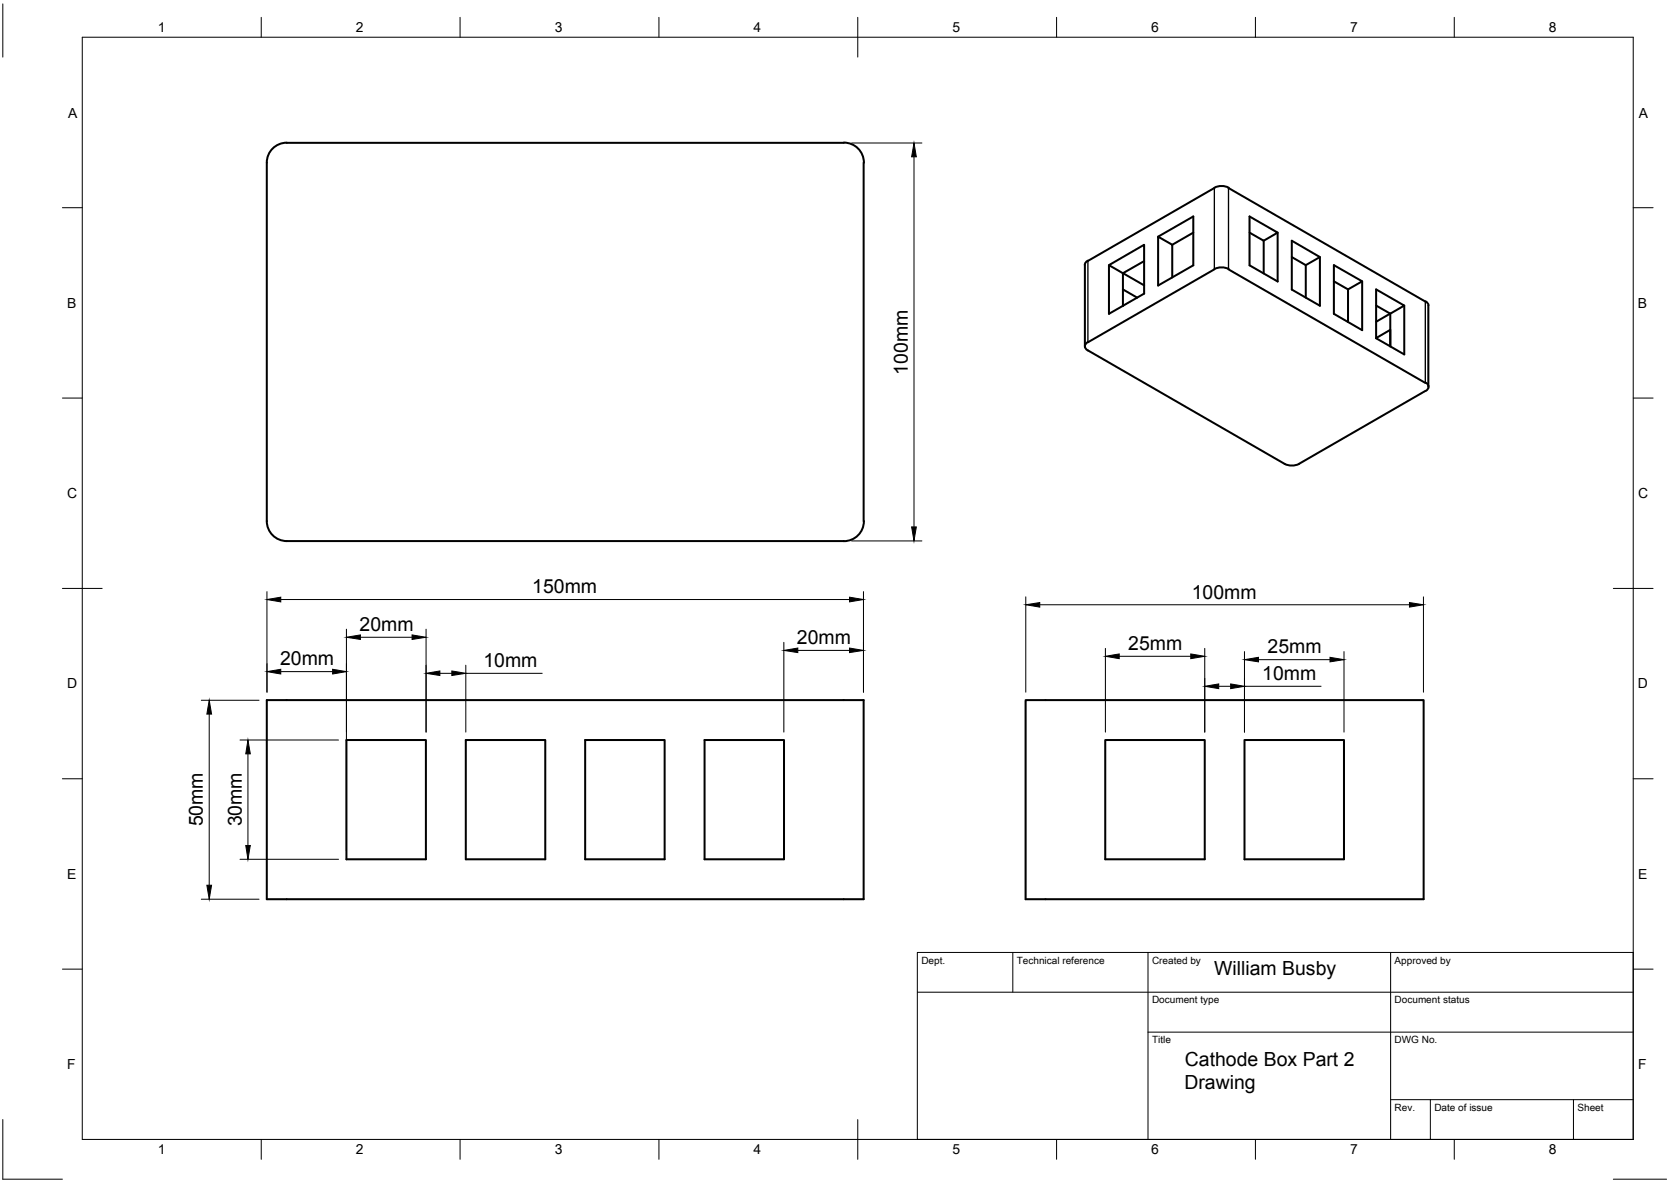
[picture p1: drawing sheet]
<svg xmlns="http://www.w3.org/2000/svg" width="420mm" height="297mm" viewBox="0 0 420 297" stroke-linecap="round" stroke-linejoin="round" font-family="sans-serif">
<!-- layer: MD_Visible -->
<g fill="none" stroke="#000" stroke-width=".51">
<path d="M72.1 35.9h140.1M72.1 35.9a5 5 0 0 0-5 5M212.2 35.8a5 5 0 0 1 5 5.1M67.1 40.9v90.1M217.2 40.9v90.1M291.2 59.5l8.8-5.1v12.3l-8.8 5.1v-12.3l3.6 2v8.2M300 58.5l-5.2 3M305.3 47.2l-31.8 18.4M305.4 47.2a3.9 3.9 0 0 1 3.6 0M308.9 47.2l49.5 28.6M314.2 58.5l3.5 2 3.6-2-7.1-4.1v12.3l7.1 4v-12.2M273.5 65.5l-.5 .5-.2 .6v20.4"/>
<path d="M278.8 66.6l8.9-5.1v12.3l-8.9 5.1v-12.3l3.5 2.1v8.1M282.3 76.8h.1M282.3 72.7l3.6 2.1M287.7 65.6l-5.4 3.1 5.4 3M305.3 67.7l-31.8 18.3M305.4 67.6a3.9 3.9 0 0 1 3.6 0M308.9 67.7l49.5 28.5M317.7 60.5v8.2M324.8 64.6l3.5 2 3.6-2-7.1-4.1v12.3l7.1 4v-12.2M328.3 66.6v8.2M335.4 70.7l3.5 2 3.6-2-7.1-4.1v12.3l7.1 4.1v-12.3M338.9 72.7v8.2"/>
<path d="M346 76.8l3.6 2 3.5-2-7.1-4.1v12.3M349.5 78.8l-3.5 2.1M349.6 78.8v8.2M353.1 76.8v12.3l-7.1-4.1M358.5 75.7l.5 .5 .2 .6M359.1 76.8v20.4M273.5 86a1.1 1.1 0 0 0-.7 1 1.1 1.1 0 0 0 .7 1.1M273.5 88.1l49.5 28.5a4.1 4.1 0 0 0 3.6 0M349.5 87h.1M349.6 82.9l-3.6 2.1M358.4 98.3l-31.8 18.3M358.5 96.2a1.1 1.1 0 0 1 .7 1 1.1 1.1 0 0 1-.7 1"/>
<path d="M67.1 130.9a5 5 0 0 0 5 5.1h140.1a5 5 0 0 0 5-5M67.1 175.9h150.1v50.1h-150.1zM257.9 175.9h100.1v50.1h-100.1zM87.1 186h20v29.9h-20zM117.1 186h20v29.9h-20zM147.1 186h20v29.9h-20zM177.2 186h19.9v29.9h-19.9zM277.9 186h25v29.9h-25zM312.9 186h25v29.9h-25z"/>
</g>
<!-- layer: MD_Visible Narrow -->
<path d="M305.3 47.2v20.5M308.9 47.2v20.5M273.5 65.6v20.4M358.4 75.8v20.4" fill="none" stroke="#000" stroke-width=".34"/>
<!-- layer: BORDER -->
<g fill="none" stroke="#000" stroke-width=".25">
<path d="M.7 1v13.4M20.7 9.4h390v276.9h-390zM65.7 4.4v5M115.7 4.4v5M165.7 4.4v5M215.7 4.4v10M265.7 4.4v5M315.7 4.4v5M365.7 4.4v5M15.7 52.2h5M410.7 52.2h5M15.7 100h5"/>
<path d="M410.7 100h5M15.7 147.9h10M405.7 147.9h10M15.7 195.7h5M410.7 195.7h5M15.7 243.5h5M410.7 243.5h5M.7 281.3v15h15M65.7 286.3v5M115.7 286.3v5M165.7 286.3v5M215.7 281.3v10"/>
<path d="M265.7 286.3v5M315.7 286.3v5M365.7 286.3v5M405.7 296.3h13.3"/>
</g>
<!-- layer: TITLEBLOCK -->
<path d="M230.7 239.4h180v46.9h-180zM254.7 239.4v9.9M288.7 239.4v46.9M349.7 239.4v46.9M230.7 249.3h180M288.7 259.4h122M349.7 276.4h61M359.6 276.4v9.9M395.6 276.4v9.9" fill="none" stroke="#000" stroke-width=".25"/>
<!-- layer: 0 -->
<g fill="none" stroke="#000" stroke-width=".25">
<path d="M214.1 35.9h17.7M229.8 39.4v93M214.1 135.9h17.7M67.1 148.7v25.2M70.6 150.7h143M87.1 158.1v55.9M107.1 158.1v25.9M217.1 148.7v25.2M257.9 150v23.9M261.4 152h93M357.9 150v23.9M50.6 176h14.5"/>
<path d="M52.6 179.5v43M70.6 168.8h13M90.6 160.1h13M110.6 169.2h3M117.1 167.2v16.8M117.1 169.2h19.2M197.1 161.4v22.6M200.6 163.4h13M277.9 162.9v21.1M281.4 164.9h18M302.9 162.9v21.1M306.4 172.5h3"/>
<path d="M312.9 163.7v20.3M312.9 172.5h19.3M316.4 165.8h18M337.9 163.7v20.3M60.4 186h24.7M62.3 189.4v23.1M60.4 215.9h24.7M50.6 226h14.5"/>
</g>
<g fill="#000" stroke="#000" stroke-width=".25">
<path d="M229.8 35.9l.6 3.5h-1.2zM229.2 132.4h1.2l-.6 3.5zM67.1 150.7l3.5-.6v1.2zM87.1 160.1l3.5-.5v1.1zM103.6 159.6l3.5 .5-3.5 .6zM213.6 150.1l3.5 .6-3.5 .6zM257.9 152l3.5-.6v1.2zM354.4 151.4l3.5 .6-3.5 .6zM52.6 176l.6 3.5h-1.2zM67.1 168.8l3.5-.6v1.2zM83.6 168.2l3.5 .6-3.5 .6zM107.1 169.2l3.5-.6v1.2z"/>
<path d="M113.6 168.6l3.5 .6-3.5 .6zM197.1 163.4l3.5-.5v1.1zM213.6 162.9l3.5 .5-3.5 .6zM277.9 164.9l3.5-.6v1.2zM299.4 164.3l3.5 .6-3.5 .6zM302.9 172.5l3.5-.6v1.2zM309.4 171.9l3.5 .6-3.5 .6zM312.9 165.8l3.5-.6v1.1zM334.4 165.2l3.5 .6-3.5 .5zM62.3 186l.6 3.4h-1.1zM61.8 212.5h1.1l-.6 3.4zM52 222.5h1.2l-.6 3.5z"/>
</g>
<g font-size="4.9">
<text x="228.2" y="94.2" transform="rotate(-90 228.2 94.2)">100mm</text>
<text x="133.8" y="149.1">150mm</text>
<text x="299.7" y="150.4">100mm</text>
<text x="90.4" y="158.6">20mm</text>
<text x="200.4" y="161.9">20mm</text>
<text x="70.4" y="167.2">20mm</text>
<text x="121.6" y="167.6">10mm</text>
<text x="283.7" y="163.4">25mm</text>
<text x="318.7" y="164.2">25mm</text>
<text x="317.4" y="170.9">10mm</text>
<text x="51" y="207.7" transform="rotate(-90 51 207.7)">50mm</text>
<text x="60.8" y="207.7" transform="rotate(-90 60.8 207.7)">30mm</text>
<text x="305.3" y="245">William Busby</text>
<text x="297.9" y="267.9">Cathode Box Part 2</text>
<text x="297.8" y="273.7">Drawing</text>
</g>
<g font-size="3.5">
<text x="39.7" y="8.1">1</text>
<text x="89.5" y="8.1">2</text>
<text x="139.5" y="8.1">3</text>
<text x="189.4" y="8.1">4</text>
<text x="239.5" y="8.1">5</text>
<text x="289.4" y="8.1">6</text>
<text x="339.5" y="8.1">7</text>
<text x="389.5" y="8.1">8</text>
<text x="17.1" y="29.5">A</text>
<text x="412.1" y="29.5">A</text>
<text x="16.9" y="77.3">B</text>
<text x="411.8" y="77.3">B</text>
<text x="16.9" y="125.2">C</text>
<text x="411.9" y="125.2">C</text>
<text x="16.9" y="173">D</text>
<text x="411.8" y="173">D</text>
<text x="16.9" y="220.9">E</text>
<text x="411.9" y="220.9">E</text>
<text x="16.9" y="268.7">F</text>
<text x="411.9" y="268.7">F</text>
<text x="39.7" y="290.1">1</text>
<text x="89.5" y="290.1">2</text>
<text x="139.5" y="290.1">3</text>
<text x="189.4" y="290.1">4</text>
<text x="239.5" y="290.1">5</text>
<text x="289.4" y="290.1">6</text>
<text x="339.5" y="290.1">7</text>
<text x="389.5" y="290.1">8</text>
</g>
<g font-size="2.5">
<text x="231.7" y="242.1">Dept.</text>
<text x="255.7" y="242.1">Technical reference</text>
<text x="289.7" y="242.1">Created by</text>
<text x="350.7" y="242.1">Approved by</text>
<text x="289.7" y="252.1">Document type</text>
<text x="350.7" y="252.1">Document status</text>
<text x="289.7" y="262.2">Title</text>
<text x="350.7" y="262.2">DWG No.</text>
<text x="350.7" y="279.1">Rev.</text>
<text x="360.7" y="279.1">Date of issue</text>
<text x="396.6" y="279.1">Sheet</text>
</g>
</svg>
